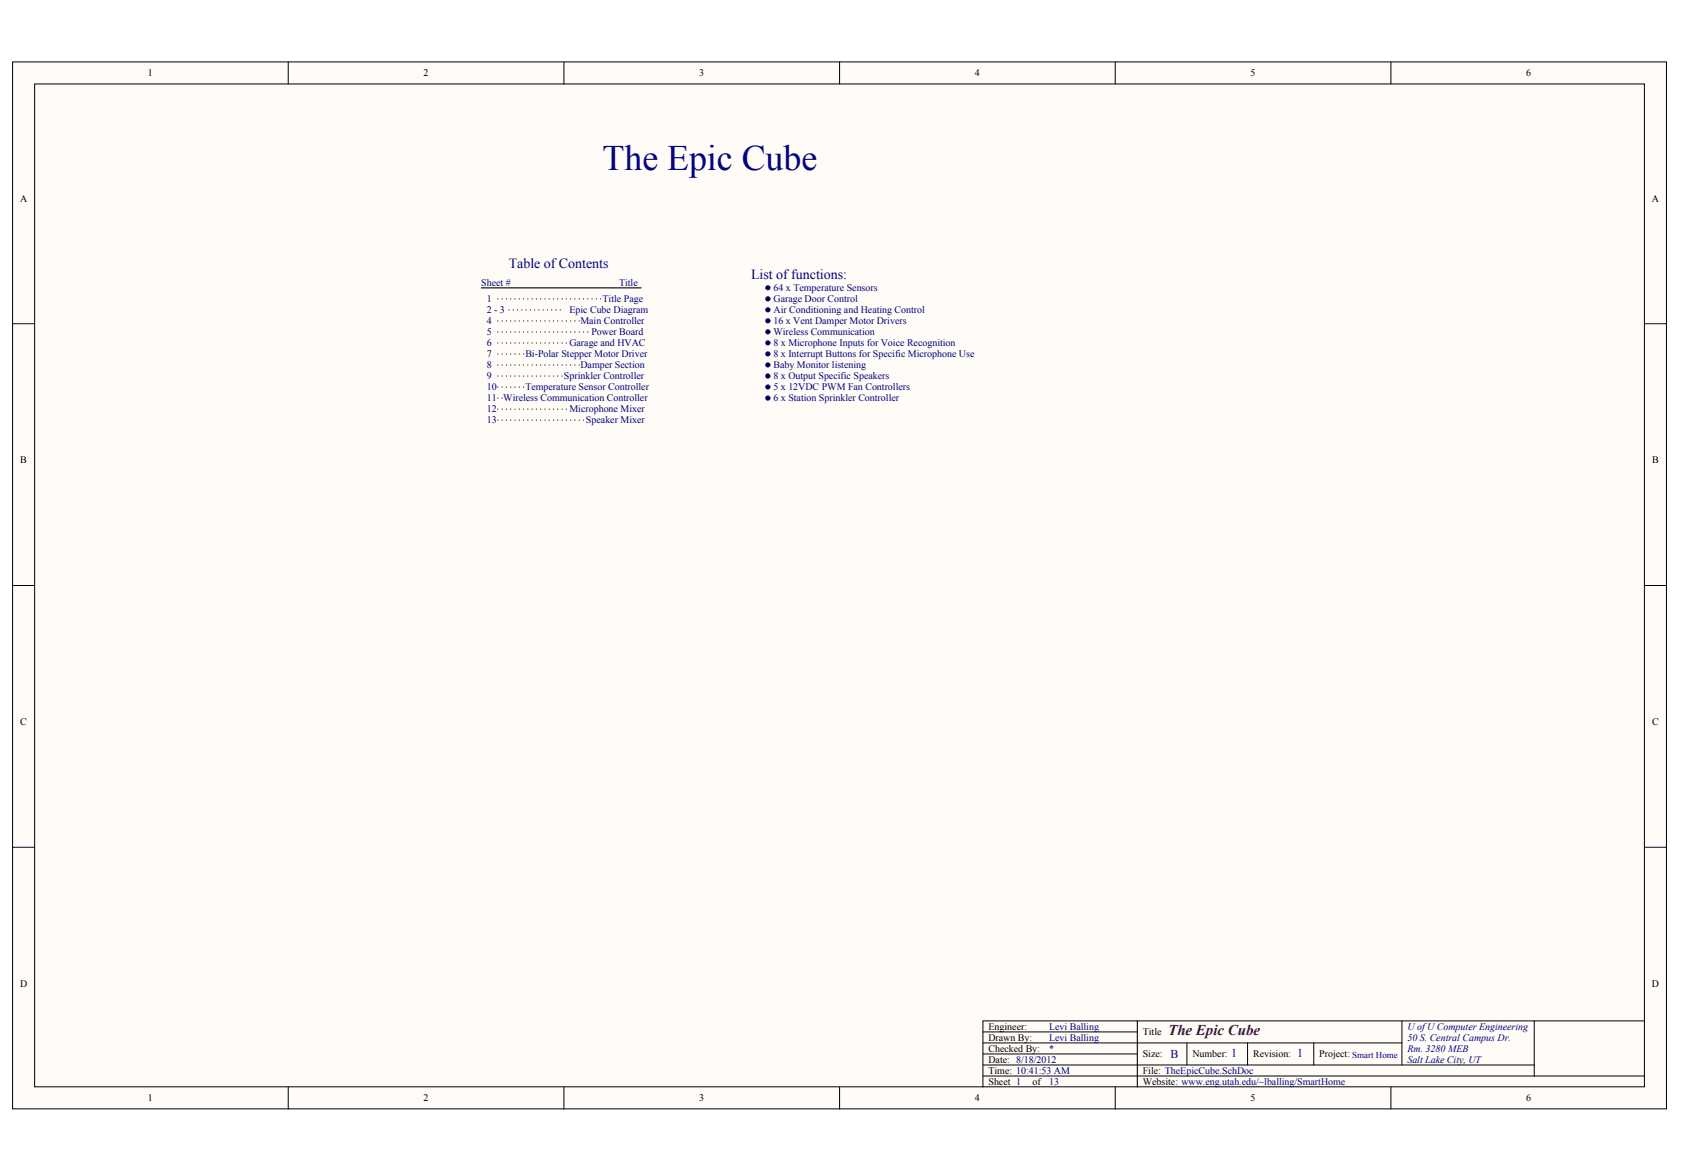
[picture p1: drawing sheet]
<svg xmlns="http://www.w3.org/2000/svg" width="248mm" height="173mm" viewBox="0 0 248 173" stroke-linecap="round" stroke-linejoin="round" font-family="sans-serif">
<g fill="#fffcf8" stroke="#000" stroke-width=".15">
<path d="M1.9 9.1h243.4v154.2h-243.4z"/>
<path d="M5.1 12.4h236.9v147.6h-236.9z"/>
</g>
<g fill="none" stroke="#000" stroke-width=".15">
<path d="M42.4 9.1v3.3M83 9.1v3.3M123.6 9.1v3.3M164.1 9.1v3.3M204.7 9.1v3.3M1.9 47.7h3.2M242 47.7h3.3M1.9 86.2h3.2M242 86.2h3.3M1.9 124.8h3.2M242 124.8h3.3M144.7 153.6h61.6"/>
<path d="M144.7 158.4h97.3M144.7 156.8h81.1M144.7 151.9h22.7M144.7 155.2h22.7M167.4 150.3h-22.7v9.8M174.7 153.6v3.2M183.6 153.6v3.2M193.4 153.6v3.2M206.3 150.3v6.5M225.8 150.3h-58.4v9.8M242 150.3h-16.2v8.1M42.4 160.1v3.2"/>
<path d="M83 160.1v3.2M123.6 160.1v3.2M164.1 160.1v3.2M204.7 160.1v3.2"/>
</g>
<g fill="#000" stroke="#00f" stroke-width=".15">
<circle cx="113" cy="44" r=".32"/>
<circle cx="113" cy="58.6" r=".32"/>
<circle cx="113" cy="55.4" r=".32"/>
<circle cx="113" cy="45.6" r=".31"/>
<circle cx="113" cy="52.1" r=".31"/>
<circle cx="113" cy="53.7" r=".31"/>
<circle cx="113" cy="42.4" r=".31"/>
<circle cx="113" cy="57" r=".31"/>
<circle cx="113" cy="50.5" r=".31"/>
<circle cx="113" cy="48.9" r=".31"/>
<circle cx="113" cy="47.2" r=".31"/>
</g>
<path d="M70.8 42.4h23.6" fill="none" stroke="#000" stroke-width=".16"/>
<path d="M73.3 44h15.4M73.3 58.6h.8M73.3 47.3h12.1M73.3 48.9h13.8M73.3 50.5h10.5M73.3 53.7h12.1M73.3 55.4h9.7M73.3 57h4M73.3 52.1h4M74.9 45.6h8.1M73.3 60.2h10.5M73.3 61.9h12.9" fill="none" stroke="#000" stroke-width=".16" stroke-dasharray="0 .6"/>
<text font-size="5.3" fill="#000080" x="88.7" y="25">The Epic Cube</text>
<text font-size="2.2" fill="#800000" x="171.9" y="152.4">The Epic Cube</text>
<g font-size="2.1" fill="#000080">
<text x="74.9" y="39.5">Table of Contents</text>
<text x="110.6" y="41.1">List of functions:</text>
</g>
<g font-size="1.8" fill="#000080">
<text x="172.3" y="155.8">B</text>
<text x="181.2" y="155.6">1</text>
<text x="190.9" y="155.6">1</text>
</g>
<g font-size="1.5">
<text x="21.8" y="11.2">1</text>
<text x="62.4" y="11.2">2</text>
<text x="102.9" y="11.2">3</text>
<text x="143.5" y="11.2">4</text>
<text x="184.1" y="11.2">5</text>
<text x="224.6" y="11.2">6</text>
<text x="2.9" y="29.7">A</text>
<text x="243.1" y="29.7">A</text>
<text x="3" y="68.2">B</text>
<text x="243.2" y="68.2">B</text>
<text x="3" y="106.8">C</text>
<text x="243.2" y="106.8">C</text>
<text x="2.9" y="145.3">D</text>
<text x="243.1" y="145.3">D</text>
<text x="145.5" y="151.6">Engineer:</text>
<text x="145.5" y="153.2">Drawn By:</text>
<text x="145.5" y="154.9">Checked By:</text>
<text x="168.2" y="152.4">Title</text>
<text x="168.2" y="155.7">Size:</text>
<text x="175.5" y="155.7">Number:</text>
<text x="184.4" y="155.7">Revision:</text>
<text x="194.2" y="155.7">Project: Smart Home</text>
<text x="145.5" y="156.5">Date: 8/18/2012</text>
<text x="145.5" y="159.7">Sheet 1</text>
<text x="145.5" y="158.1">Time: 10:41:53 AM</text>
<text x="152" y="159.7">of</text>
<text x="168.2" y="158.1">File: TheEpicCube.SchDoc</text>
<text x="168.2" y="159.7">Website: www.eng.utah.edu/~lballing/SmartHome</text>
<text x="21.8" y="162.2">1</text>
<text x="62.4" y="162.2">2</text>
<text x="102.9" y="162.2">3</text>
<text x="143.5" y="162.2">4</text>
<text x="184.1" y="162.2">5</text>
<text x="224.6" y="162.2">6</text>
</g>
<g font-size="1.5" fill="#000080">
<text x="70.8" y="42.1">Sheet #</text>
<text x="71.6" y="44.5">1</text>
<text x="71.6" y="46.1">2 - 3</text>
<text x="71.6" y="47.8">4</text>
<text x="83.8" y="46.1">Epic Cube Diagram</text>
<text x="85.4" y="47.8">Main Controller</text>
<text x="88.7" y="44.5">Title Page</text>
<text x="91.1" y="42.1">Title</text>
<text x="113.8" y="42.9">64 x Temperature Sensors</text>
<text x="113.8" y="44.5">Garage Door Control</text>
<text x="113.8" y="46.1">Air Conditioning and Heating Control</text>
<text x="113.8" y="47.8">16 x Vent Damper Motor Drivers</text>
<text x="71.6" y="49.4">5</text>
<text x="71.6" y="51">6</text>
<text x="71.6" y="52.6">7</text>
<text x="77.3" y="52.6">Bi-Polar Stepper Motor Driver</text>
<text x="83.8" y="51">Garage and HVAC</text>
<text x="87" y="49.4">Power Board</text>
<text x="113.8" y="49.4">Wireless Communication</text>
<text x="113.8" y="51">8 x Microphone Inputs for Voice Recognition</text>
<text x="113.8" y="52.6">8 x Interrupt Buttons for Specific Microphone Use</text>
<text x="71.6" y="54.3">8</text>
<text x="71.6" y="55.9">9</text>
<text x="71.6" y="57.5">10</text>
<text x="71.6" y="59.1">11 Wireless Communication Controller</text>
<text x="77.3" y="57.5">Temperature Sensor Controller</text>
<text x="83" y="55.9">Sprinkler Controller</text>
<text x="85.4" y="54.3">Damper Section</text>
<text x="113.8" y="54.3">Baby Monitor listening</text>
<text x="113.8" y="55.9">8 x Output Specific Speakers</text>
<text x="113.8" y="57.5">5 x 12VDC PWM Fan Controllers</text>
<text x="113.8" y="59.1">6 x Station Sprinkler Controller</text>
<text x="71.6" y="60.7">12</text>
<text x="71.6" y="62.4">13</text>
<text x="83.8" y="60.7">Microphone Mixer</text>
<text x="86.2" y="62.4">Speaker Mixer</text>
<text x="154.4" y="153.2">Levi Balling</text>
<text x="154.4" y="151.6">Levi Balling</text>
<text x="154.4" y="154.9">*</text>
<text x="207.1" y="151.6">U of U Computer Engineering</text>
<text x="207.1" y="153.2">50 S. Central Campus Dr.</text>
<text x="207.1" y="154.9">Rm. 3280 MEB</text>
<text x="154.4" y="159.7">13</text>
<text x="207.1" y="156.5">Salt Lake City, UT</text>
</g>
</svg>
